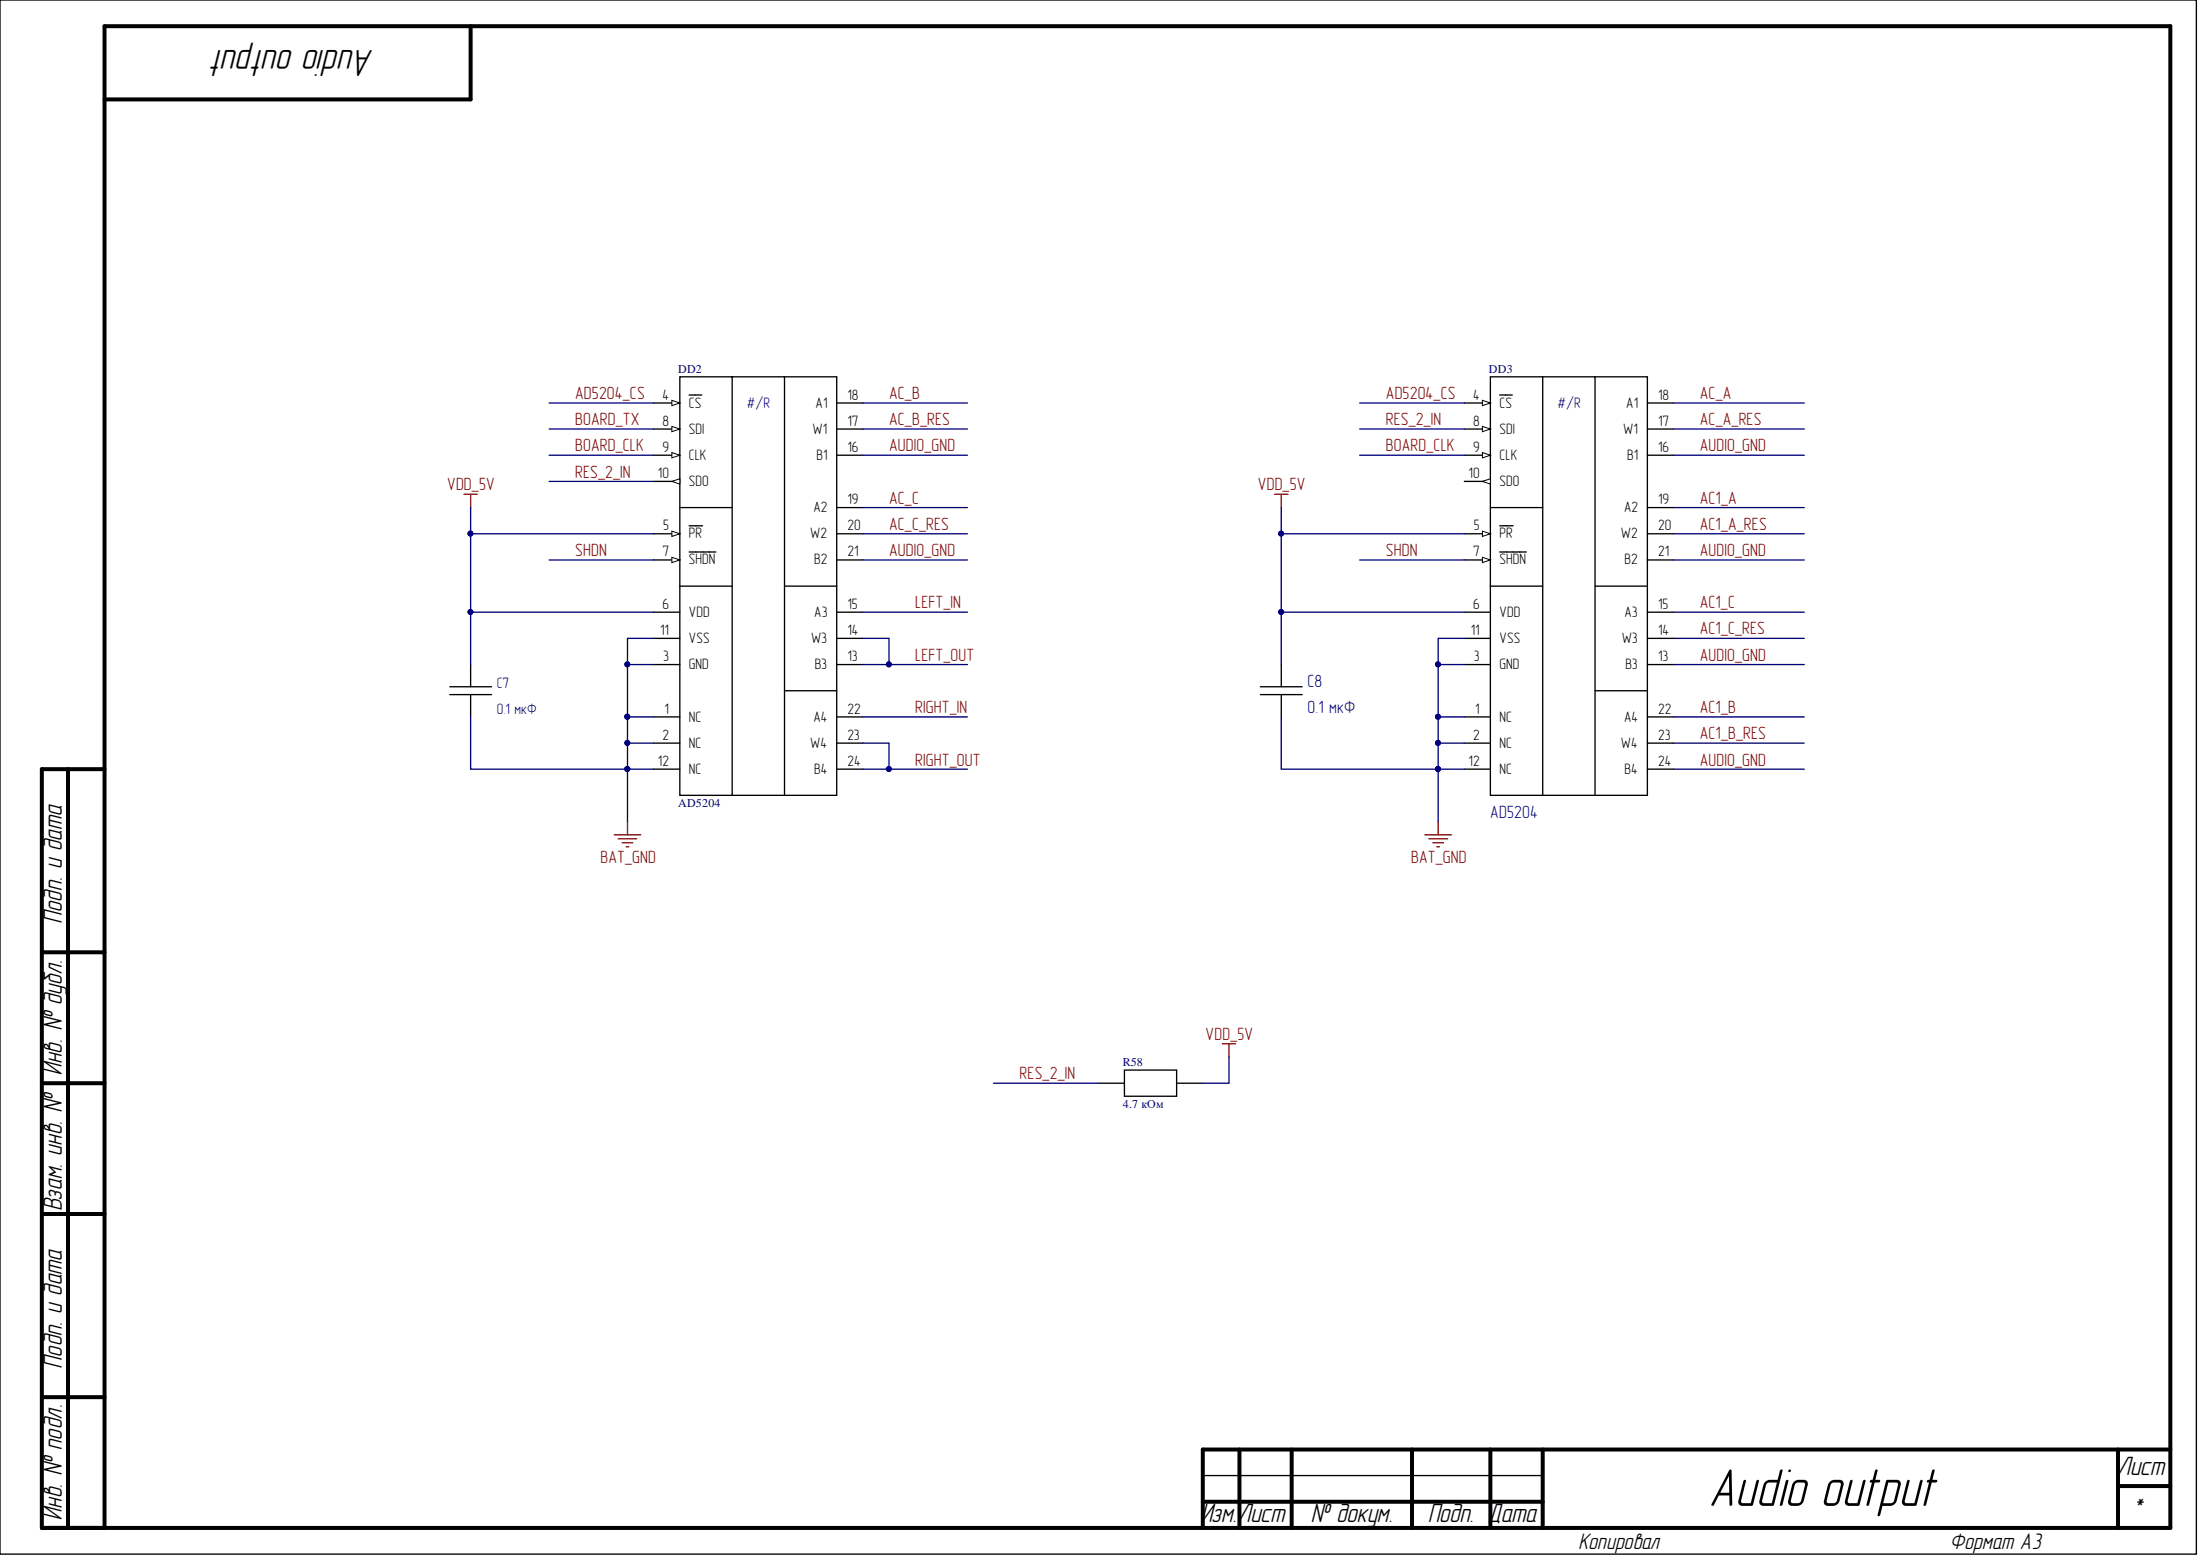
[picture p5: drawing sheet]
<svg xmlns="http://www.w3.org/2000/svg" width="420mm" height="297mm" viewBox="0 0 420 297" stroke-linecap="round" stroke-linejoin="round" font-family="sans-serif">
<g fill="none" stroke="#000" stroke-width=".76">
<path d="M89.8 5v14h-69.9M13 146.7v144.8M19.9 146.7h-11.9v144.8h406.1v-286.5h-394.2v286.5M8 181.7h11.9M8 206.7h11.9M8 231.6h11.9M8 266.5h11.9M236.5 276.5v15M246.5 276.5v15M269.4 276.5v15M284.4 276.5v15M294.4 276.5v15"/>
<path d="M404.2 276.5v15M414.1 276.5h-184.6v15M229.5 286.5h64.9M404.2 283.5h9.9"/>
</g>
<g fill="none" stroke="#000" stroke-width=".25">
<path d="M0 0h419.1v296.5h-419.1zM279.4 76.9h5M284.4 71.9h10v79.8h-10zM294.4 71.9h10v79.8M304.4 71.9h10v34.9M314.4 76.9h4.9M314.4 86.8h4.9M314.4 81.9h4.9M85.8 132.5h8M85.8 131h8M89.8 126.8v4.2M89.8 132.5v4.3"/>
<path d="M240.5 132.5h8M240.5 131h8M244.5 126.8v4.2M244.5 132.5v4.3M294.4 151.7h20M229.5 281.5h64.9"/>
</g>
<path d="M282.9 76.4l1.5 .5-1.5 .5z" fill="#fff"/>
<path d="M282.9 76.4l1.5 .5-1.5 .5z" fill="none" stroke="#000" stroke-width=".19"/>
<path d="M286.2 75.4h2.4M279.4 81.9h5" fill="none" stroke="#000" stroke-width=".25"/>
<path d="M282.9 81.3l1.5 .6-1.5 .5z" fill="#fff"/>
<path d="M282.9 81.3l1.5 .6-1.5 .5z" fill="none" stroke="#000" stroke-width=".19"/>
<path d="M279.4 86.8h5" fill="none" stroke="#000" stroke-width=".25"/>
<path d="M282.9 86.3l1.5 .5-1.5 .6z" fill="#fff"/>
<path d="M282.9 86.3l1.5 .5-1.5 .6z" fill="none" stroke="#000" stroke-width=".19"/>
<path d="M279.4 101.8h5" fill="none" stroke="#000" stroke-width=".25"/>
<path d="M282.9 101.3l1.5 .5-1.5 .5z" fill="#fff"/>
<path d="M282.9 101.3l1.5 .5-1.5 .5z" fill="none" stroke="#000" stroke-width=".19"/>
<path d="M279.4 106.8h5M286.2 100.3h2.5" fill="none" stroke="#000" stroke-width=".25"/>
<path d="M282.9 106.3l1.5 .5-1.5 .5z" fill="#fff"/>
<path d="M282.9 106.3l1.5 .5-1.5 .5z" fill="none" stroke="#000" stroke-width=".19"/>
<path d="M279.4 91.8h5M286.2 105.3h5.1" fill="none" stroke="#000" stroke-width=".25"/>
<path d="M282.9 91.8l1.5-.5v1z" fill="#fff"/>
<path d="M282.9 91.8l1.5-.5v1z" fill="none" stroke="#000" stroke-width=".19"/>
<g fill="none" stroke="#000" stroke-width=".25">
<path d="M124.7 76.9h5M129.7 71.9h10v79.8h-10zM139.7 71.9h10v79.8M149.7 71.9h10v34.9M159.7 76.9h5M159.7 86.8h5M159.7 81.9h5M284.4 96.8h10M314.4 96.8h4.9M279.4 116.8h5M284.4 111.8h10M304.4 111.8h10"/>
<path d="M314.4 116.8h4.9M314.4 101.8h4.9M319.3 106.8h-4.9v44.9M279.4 121.8h5M279.4 126.8h5M279.4 136.8h5M304.4 131.8h10M314.4 121.8h4.9M314.4 126.8h4.9M314.4 136.8h4.9M139.7 151.7h20M279.4 141.8h5"/>
<path d="M279.4 146.7h5M314.4 141.8h4.9M314.4 146.7h4.9"/>
</g>
<path d="M128.2 76.4l1.5 .5-1.5 .5z" fill="#fff"/>
<path d="M128.2 76.4l1.5 .5-1.5 .5z" fill="none" stroke="#000" stroke-width=".19"/>
<path d="M131.5 75.4h2.4M124.7 81.9h5" fill="none" stroke="#000" stroke-width=".25"/>
<path d="M128.2 81.3l1.5 .6-1.5 .5z" fill="#fff"/>
<path d="M128.2 81.3l1.5 .6-1.5 .5z" fill="none" stroke="#000" stroke-width=".19"/>
<path d="M124.7 86.8h5" fill="none" stroke="#000" stroke-width=".25"/>
<path d="M128.2 86.3l1.5 .5-1.5 .6z" fill="#fff"/>
<path d="M128.2 86.3l1.5 .5-1.5 .6z" fill="none" stroke="#000" stroke-width=".19"/>
<path d="M124.7 101.8h5" fill="none" stroke="#000" stroke-width=".25"/>
<path d="M128.2 101.3l1.5 .5-1.5 .5z" fill="#fff"/>
<path d="M128.2 101.3l1.5 .5-1.5 .5z" fill="none" stroke="#000" stroke-width=".19"/>
<path d="M124.7 106.8h5M131.5 100.3h2.6" fill="none" stroke="#000" stroke-width=".25"/>
<path d="M128.2 106.3l1.5 .5-1.5 .5z" fill="#fff"/>
<path d="M128.2 106.3l1.5 .5-1.5 .5z" fill="none" stroke="#000" stroke-width=".19"/>
<path d="M124.7 91.8h5M131.5 105.3h5.1" fill="none" stroke="#000" stroke-width=".25"/>
<path d="M128.2 91.8l1.5-.5v1z" fill="#fff"/>
<path d="M128.2 91.8l1.5-.5v1z" fill="none" stroke="#000" stroke-width=".19"/>
<g fill="none" stroke="#000" stroke-width=".25">
<path d="M129.7 96.8h10M159.7 96.8h5M124.7 116.8h5M129.7 111.8h10M149.7 111.8h10M159.7 116.8h5M159.7 101.8h5M164.7 106.8h-5v44.9M124.7 121.8h5M124.7 126.8h5M124.7 136.8h5M149.7 131.8h10"/>
<path d="M159.7 121.8h5M159.7 126.8h5M159.7 136.8h5M124.7 141.8h5M124.7 146.7h5M159.7 141.8h5M159.7 146.7h5M209.6 206.7h5M214.6 204.1h9.9v5h-9.9zM224.5 206.7h5"/>
</g>
<g fill="none" stroke="#800000" stroke-width=".25">
<path d="M88.5 94.3h2.6M89.8 94.3v2.5M243.2 94.3h2.6M244.5 94.3v2.5M117.2 159.3h5.1M119.7 156.7v2.6M271.9 159.3h5.1M274.4 156.7v2.6M118 160h3.5M118.7 160.8h2.1M119.5 161.5h.5M272.7 160h3.5"/>
<path d="M273.4 160.8h2M274.2 161.5h.5M233.2 199.1h2.6M234.5 199.1v2.6"/>
</g>
<g fill="none" stroke="#000080" stroke-width=".25">
<path d="M104.8 76.9h19.9M164.7 76.9h19.9M259.5 76.9h19.9M319.3 76.9h25M89.8 96.8v5M104.8 91.8h19.9M104.8 86.8h19.9M104.8 81.9h19.9M164.7 86.8h19.9M164.7 81.9h19.9M164.7 96.8h19.9M244.5 96.8v5"/>
<path d="M259.5 86.8h19.9M259.5 81.9h19.9M319.3 86.8h25M319.3 81.9h25M319.3 96.8h25M104.8 106.8h19.9M124.7 116.8h-34.9v10M124.7 101.8h-34.9v15M164.7 106.8h19.9M164.7 116.8h19.9M164.7 101.8h19.9M259.5 106.8h19.9"/>
<path d="M279.4 101.8h-34.9v15M279.4 116.8h-34.9v10M319.3 106.8h25M319.3 116.8h25M319.3 101.8h25M89.8 136.8v9.9h34.9M119.7 136.8v5h5M119.7 136.8h5M124.7 126.8h-5v10M124.7 121.8h-5v5M164.7 121.8h4.9v5h15M164.7 136.8h19.9"/>
<path d="M164.7 126.8h4.9M244.5 136.8v9.9h29.9v-4.9h5M279.4 136.8h-5v5M279.4 126.8h-5v10M279.4 121.8h-5v5M319.3 136.8h25M319.3 126.8h25M319.3 121.8h25M119.7 141.8v14.9M164.7 141.8h4.9v4.9h15M164.7 146.7h4.9M279.4 146.7h-5v10"/>
<path d="M319.3 146.7h25M319.3 141.8h25M189.6 206.7h20M234.5 201.7v5h-5"/>
</g>
<g fill="#000080" stroke="#000080" stroke-width=".19">
<circle cx="119.7" cy="126.7" r=".47"/>
<circle cx="119.7" cy="136.7" r=".47"/>
<circle cx="274.4" cy="146.7" r=".47"/>
<circle cx="274.4" cy="141.7" r=".47"/>
<circle cx="274.4" cy="136.7" r=".47"/>
<circle cx="274.4" cy="126.7" r=".47"/>
<circle cx="244.5" cy="101.8" r=".47"/>
<circle cx="244.5" cy="116.8" r=".47"/>
<circle cx="89.8" cy="116.8" r=".47"/>
<circle cx="89.8" cy="101.8" r=".47"/>
<circle cx="119.7" cy="146.7" r=".47"/>
<circle cx="119.7" cy="141.7" r=".47"/>
<circle cx="169.6" cy="126.7" r=".47"/>
<circle cx="169.6" cy="146.7" r=".47"/>
</g>
<text font-size="10.1" x="326.5" y="287.3">Audio output</text>
<text font-size="7.3" x="71" y="9.6" transform="rotate(-180 71 9.6)">Audio output</text>
<g font-size="5.1">
<text x="11.8" y="176.1" transform="rotate(-90 11.8 176.1)">Подп. и дата</text>
<text x="11.8" y="205" transform="rotate(-90 11.8 205)">Инв. № дубл.</text>
<text x="11.8" y="230.9" transform="rotate(-90 11.8 230.9)">Взам. инв. №</text>
<text x="11.8" y="260.9" transform="rotate(-90 11.8 260.9)">Подп. и дата</text>
<text x="404.2" y="281.4">Лист</text>
<text x="11.8" y="289.9" transform="rotate(-90 11.8 289.9)">Инв. № подл.</text>
<text x="229.2" y="290.4">Изм.Лист</text>
<text x="250.2" y="290.4">№ докум.</text>
<text x="272.6" y="290.4">Подп. Дата</text>
<text x="407.3" y="289.4">*</text>
</g>
<g font-size="4.3">
<text x="301.4" y="295.6">Копировал</text>
<text x="372.2" y="295.6">Формат А3</text>
</g>
<g font-size="3.4" fill="#800000">
<text x="109.7" y="76.2">AD5204_CS</text>
<text x="169.6" y="76.2">AC_B</text>
<text x="264.4" y="76.2">AD5204_CS</text>
<text x="324.3" y="76.2">AC_A</text>
<text x="109.7" y="81.1">BOARD_TX</text>
<text x="169.6" y="81.1">AC_B_RES</text>
<text x="264.4" y="81.1">RES_2_IN</text>
<text x="324.3" y="81.1">AC_A_RES</text>
<text x="109.7" y="86.1">BOARD_CLK</text>
<text x="169.6" y="86.1">AUDIO_GND</text>
<text x="264.4" y="86.1">BOARD_CLK</text>
<text x="324.3" y="86.1">AUDIO_GND</text>
<text x="85.3" y="93.6">VDD_5V</text>
<text x="109.7" y="91.1">RES_2_IN</text>
<text x="240" y="93.6">VDD_5V</text>
<text x="169.6" y="96.1">AC_C</text>
<text x="169.6" y="101.1">AC_C_RES</text>
<text x="324.3" y="96.1">AC1_A</text>
<text x="324.3" y="101.1">AC1_A_RES</text>
<text x="109.7" y="106.1">SHDN</text>
<text x="169.6" y="106.1">AUDIO_GND</text>
<text x="264.4" y="106.1">SHDN</text>
<text x="324.3" y="106.1">AUDIO_GND</text>
<text x="174.6" y="116">LEFT_IN</text>
<text x="324.3" y="116">AC1_C</text>
<text x="324.3" y="121">AC1_C_RES</text>
<text x="174.6" y="126">LEFT_OUT</text>
<text x="324.3" y="126">AUDIO_GND</text>
<text x="174.6" y="136">RIGHT_IN</text>
<text x="324.3" y="136">AC1_B</text>
<text x="324.3" y="141">AC1_B_RES</text>
<text x="174.6" y="146">RIGHT_OUT</text>
<text x="324.3" y="146">AUDIO_GND</text>
<text x="114.6" y="164.6">BAT_GND</text>
<text x="269.3" y="164.6">BAT_GND</text>
<text x="230.1" y="198.4">VDD_5V</text>
<text x="194.6" y="205.9">RES_2_IN</text>
</g>
<g font-size="3.4" fill="#000080">
<text x="249.5" y="131">C8</text>
<text x="249.5" y="136">0.1 мкФ</text>
<text x="284.4" y="156">AD5204</text>
</g>
<g font-size="2.9">
<text x="126.4" y="76.2">4</text>
<text x="131.5" y="77.8">CS</text>
<text x="155.6" y="77.8">A1</text>
<text x="161.7" y="76.2">18</text>
<text x="281.1" y="76.2">4</text>
<text x="286.2" y="77.8">CS</text>
<text x="310.3" y="77.8">A1</text>
<text x="316.4" y="76.2">18</text>
<text x="126.4" y="81.2">8</text>
<text x="131.5" y="82.7">SDI</text>
<text x="155" y="82.7">W1</text>
<text x="161.7" y="81.2">17</text>
<text x="281.1" y="81.2">8</text>
<text x="286.2" y="82.7">SDI</text>
<text x="309.7" y="82.7">W1</text>
<text x="316.4" y="81.2">17</text>
<text x="126.4" y="86.2">9</text>
<text x="131.5" y="87.7">CLK</text>
<text x="155.8" y="87.7">B1</text>
<text x="161.7" y="86.2">16</text>
<text x="281.1" y="86.2">9</text>
<text x="286.2" y="87.7">CLK</text>
<text x="310.5" y="87.7">B1</text>
<text x="316.4" y="86.2">16</text>
<text x="125.5" y="91.2">10</text>
<text x="131.5" y="92.7">SDO</text>
<text x="280.2" y="91.2">10</text>
<text x="286.2" y="92.7">SDO</text>
<text x="126.6" y="101.2">5</text>
<text x="155.2" y="97.7">A2</text>
<text x="161.7" y="101.2">20</text>
<text x="161.7" y="96.2">19</text>
<text x="281.3" y="101.2">5</text>
<text x="309.9" y="97.7">A2</text>
<text x="316.4" y="101.2">20</text>
<text x="316.4" y="96.2">19</text>
<text x="126.4" y="106.2">7</text>
<text x="131.5" y="102.7">PR</text>
<text x="131.5" y="107.7">SHDN</text>
<text x="154.6" y="102.7">W2</text>
<text x="155.4" y="107.7">B2</text>
<text x="161.7" y="106.2">21</text>
<text x="281.1" y="106.2">7</text>
<text x="286.2" y="102.7">PR</text>
<text x="286.2" y="107.7">SHDN</text>
<text x="309.3" y="102.7">W2</text>
<text x="310" y="107.7">B2</text>
<text x="316.4" y="106.2">21</text>
<text x="126.4" y="116.1">6</text>
<text x="131.5" y="117.7">VDD</text>
<text x="155.4" y="117.7">A3</text>
<text x="161.7" y="116.1">15</text>
<text x="281.1" y="116.1">6</text>
<text x="286.2" y="117.7">VDD</text>
<text x="310" y="117.7">A3</text>
<text x="316.4" y="116.1">15</text>
<text x="126" y="121.1">11</text>
<text x="131.5" y="122.6">VSS</text>
<text x="154.8" y="122.6">W3</text>
<text x="161.7" y="121.1">14</text>
<text x="280.7" y="121.1">11</text>
<text x="286.2" y="122.6">VSS</text>
<text x="309.5" y="122.6">W3</text>
<text x="316.4" y="121.1">14</text>
<text x="126.6" y="126.2">3</text>
<text x="131.5" y="127.7">GND</text>
<text x="155.5" y="127.7">B3</text>
<text x="161.7" y="126.2">13</text>
<text x="281.3" y="126.2">3</text>
<text x="286.2" y="127.7">GND</text>
<text x="310.2" y="127.7">B3</text>
<text x="316.4" y="126.2">13</text>
<text x="126.8" y="136.2">1</text>
<text x="131.5" y="137.7">NC</text>
<text x="155.2" y="137.7">A4</text>
<text x="161.7" y="136.2">22</text>
<text x="281.5" y="136.2">1</text>
<text x="286.2" y="137.7">NC</text>
<text x="309.9" y="137.7">A4</text>
<text x="316.4" y="136.2">22</text>
<text x="126.4" y="141.1">2</text>
<text x="131.5" y="142.7">NC</text>
<text x="154.6" y="142.7">W4</text>
<text x="161.7" y="141.1">23</text>
<text x="281.1" y="141.1">2</text>
<text x="286.2" y="142.7">NC</text>
<text x="309.3" y="142.7">W4</text>
<text x="316.4" y="141.1">23</text>
<text x="125.5" y="146.1">12</text>
<text x="131.5" y="147.7">NC</text>
<text x="155.4" y="147.7">B4</text>
<text x="161.7" y="146.1">24</text>
<text x="280.2" y="146.1">12</text>
<text x="286.2" y="147.7">NC</text>
<text x="310" y="147.7">B4</text>
<text x="316.4" y="146.1">24</text>
</g>
<g font-size="2.9" fill="#000080">
<text x="142.5" y="77.8">#/R</text>
<text x="297.2" y="77.8">#/R</text>
<text x="94.8" y="131.2">C7</text>
<text x="94.8" y="136.2">0.1 мкФ</text>
</g>
<g font-size="2.3" fill="#000080">
<text x="129.4" y="71.2">DD2</text>
<text x="284.1" y="71.2">DD3</text>
<text x="129.4" y="154">AD5204</text>
<text x="214.3" y="203.4">R58</text>
<text x="214.3" y="211.5">4.7 кОм</text>
</g>
</svg>
